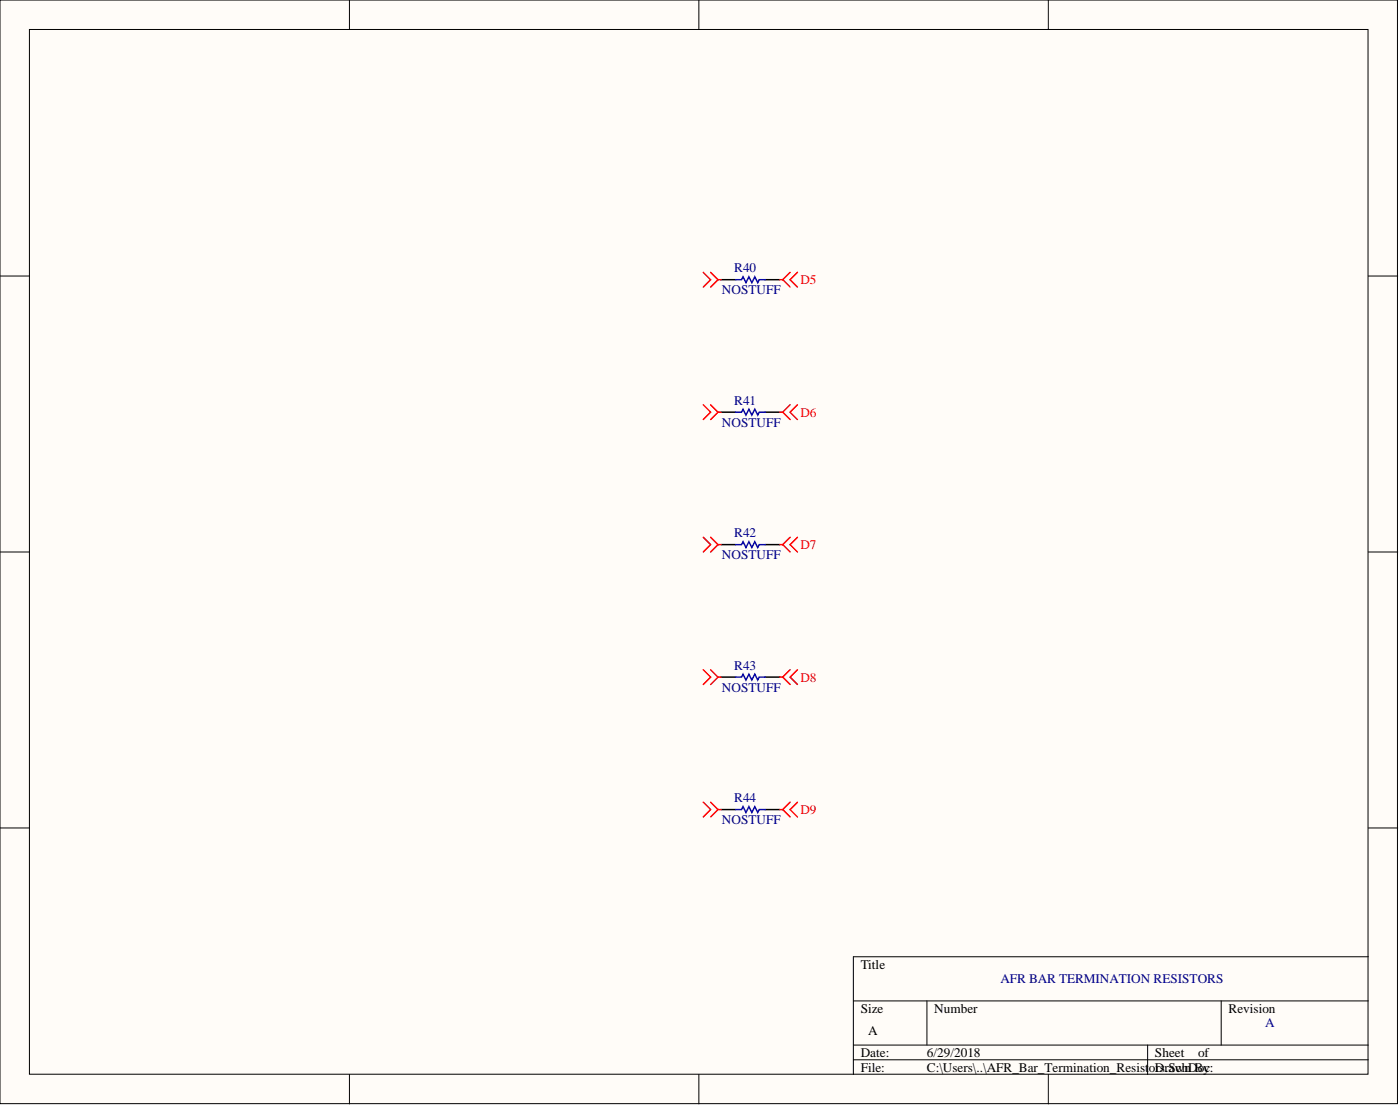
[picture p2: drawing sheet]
<svg xmlns="http://www.w3.org/2000/svg" width="241mm" height="190mm" viewBox="0 0 241 190" stroke-linecap="round" stroke-linejoin="round" font-family="sans-serif">
<g fill="#fffcf8" stroke="#000" stroke-width=".17">
<path d="M0 0h240.9v190.1h-240.9z"/>
<path d="M5.1 5.1h230.7v179.9h-230.7z"/>
</g>
<g fill="none" stroke="#000" stroke-width=".17">
<path d="M60.2 0v5.1M120.5 0v5.1M180.7 0v5.1M0 47.5h5.1M235.8 47.5h5.1M0 95.1h5.1M235.8 95.1h5.1M0 142.6h5.1M235.8 142.6h5.1M147.1 172.4h88.7M159.8 172.4v7.6M210.5 172.4v7.6"/>
<path d="M235.8 164.8h-88.7v20.3M60.2 185.1v5M120.5 185.1v5M147.1 180h88.7M147.1 182.5h88.7M180.7 185.1v5M197.8 180v5.1"/>
</g>
<path d="M124.3 48.2h2.5M131.9 48.2h2.5M124.3 71h2.5M131.9 71h2.5M124.3 93.8h2.5M131.9 93.8h2.5M124.3 116.6h2.5M131.9 116.6h2.5M124.3 139.4h2.5M131.9 139.4h2.5" fill="none" stroke="#000" stroke-width=".25"/>
<path d="M126.8 48.2h1l.3-.5 .5 1 .5-1 .5 1 .5-1 .5 1 .3-.5h1M126.8 71h1l.3-.5 .5 1 .5-1 .5 1 .5-1 .5 1 .3-.5h1M126.8 93.8h1l.3-.5 .5 1 .5-1 .5 1 .5-1 .5 1 .3-.5h1M126.8 116.6h1l.3-.5 .5 1 .5-1 .5 1 .5-1 .5 1 .3-.5h1M126.8 139.4h1l.3-.5 .5 1.1 .5-1.1 .5 1.1 .5-1.1 .5 1.1 .3-.6h1" fill="none" stroke="#00f" stroke-width=".25"/>
<g fill="none" stroke="#f00" stroke-width=".25">
<path d="M121.2 46.9l1.3 1.3-1.3 1.2M122.5 46.9l1.3 1.3M123.8 48.2l-1.3 1.2M123.8 48.2h.5M134.4 48.2h.5M134.9 48.2l1.3 1.2M136.2 46.9l-1.3 1.3M137.4 46.9l-1.2 1.3 1.2 1.2M121.2 69.7l1.3 1.3-1.3 1.3M122.5 69.7l1.3 1.3M123.8 71l-1.3 1.3M123.8 71h.5"/>
<path d="M134.4 71h.5M134.9 71l1.3 1.3M136.2 69.7l-1.3 1.3M137.4 69.7l-1.2 1.3 1.2 1.3M121.2 92.5l1.3 1.3-1.3 1.3M122.5 92.5l1.3 1.3M123.8 93.8l-1.3 1.3M123.8 93.8h.5M134.4 93.8h.5M134.9 93.8l1.3 1.3M136.2 92.5l-1.3 1.3M137.4 92.5l-1.2 1.3 1.2 1.3"/>
<path d="M121.2 115.4l1.3 1.2-1.3 1.3M122.5 115.4l1.3 1.2M123.8 116.6l-1.3 1.3M123.8 116.6h.5M134.4 116.6h.5M134.9 116.6l1.3 1.3M136.2 115.4l-1.3 1.2M137.4 115.4l-1.2 1.2 1.2 1.3M121.2 138.2l1.3 1.2-1.3 1.3M122.5 138.2l1.3 1.2M123.8 139.4l-1.3 1.3M123.8 139.4h.5"/>
<path d="M134.4 139.4h.5M134.9 139.4l1.3 1.3M136.2 138.2l-1.3 1.2M137.4 138.2l-1.2 1.2 1.2 1.3"/>
</g>
<g font-size="2.3" fill="#000080">
<text x="126.5" y="46.9">R40</text>
<text x="124.4" y="50.7">NOSTUFF</text>
<text x="126.5" y="69.7">R41</text>
<text x="124.4" y="73.5">NOSTUFF</text>
<text x="126.5" y="92.5">R42</text>
<text x="124.4" y="96.3">NOSTUFF</text>
<text x="124.4" y="119.1">NOSTUFF</text>
<text x="126.5" y="115.4">R43</text>
<text x="124.4" y="141.9">NOSTUFF</text>
<text x="126.5" y="138.2">R44</text>
<text x="172.4" y="169.4">AFR BAR TERMINATION RESISTORS</text>
<text x="218.1" y="177">A</text>
</g>
<g font-size="2.3" fill="#f00">
<text x="138" y="48.9">D5</text>
<text x="138" y="71.8">D6</text>
<text x="138" y="94.6">D7</text>
<text x="138" y="117.4">D8</text>
<text x="138" y="140.2">D9</text>
</g>
<g font-size="2.3">
<text x="148.4" y="166.8">Title</text>
<text x="148.4" y="174.4">Size</text>
<text x="149.6" y="178.2">A</text>
<text x="161" y="174.4">Number</text>
<text x="211.7" y="174.4">Revision</text>
<text x="148.4" y="182">Date:</text>
<text x="148.4" y="184.6">File:</text>
<text x="159.8" y="182">6/29/2018</text>
<text x="159.8" y="184.6">C:\Users\..\AFR_Bar_Termination_Resistors.SchDoc</text>
<text x="199.1" y="182">Sheet</text>
<text x="199.1" y="184.6">Drawn By:</text>
<text x="206.5" y="182">of</text>
</g>
</svg>
